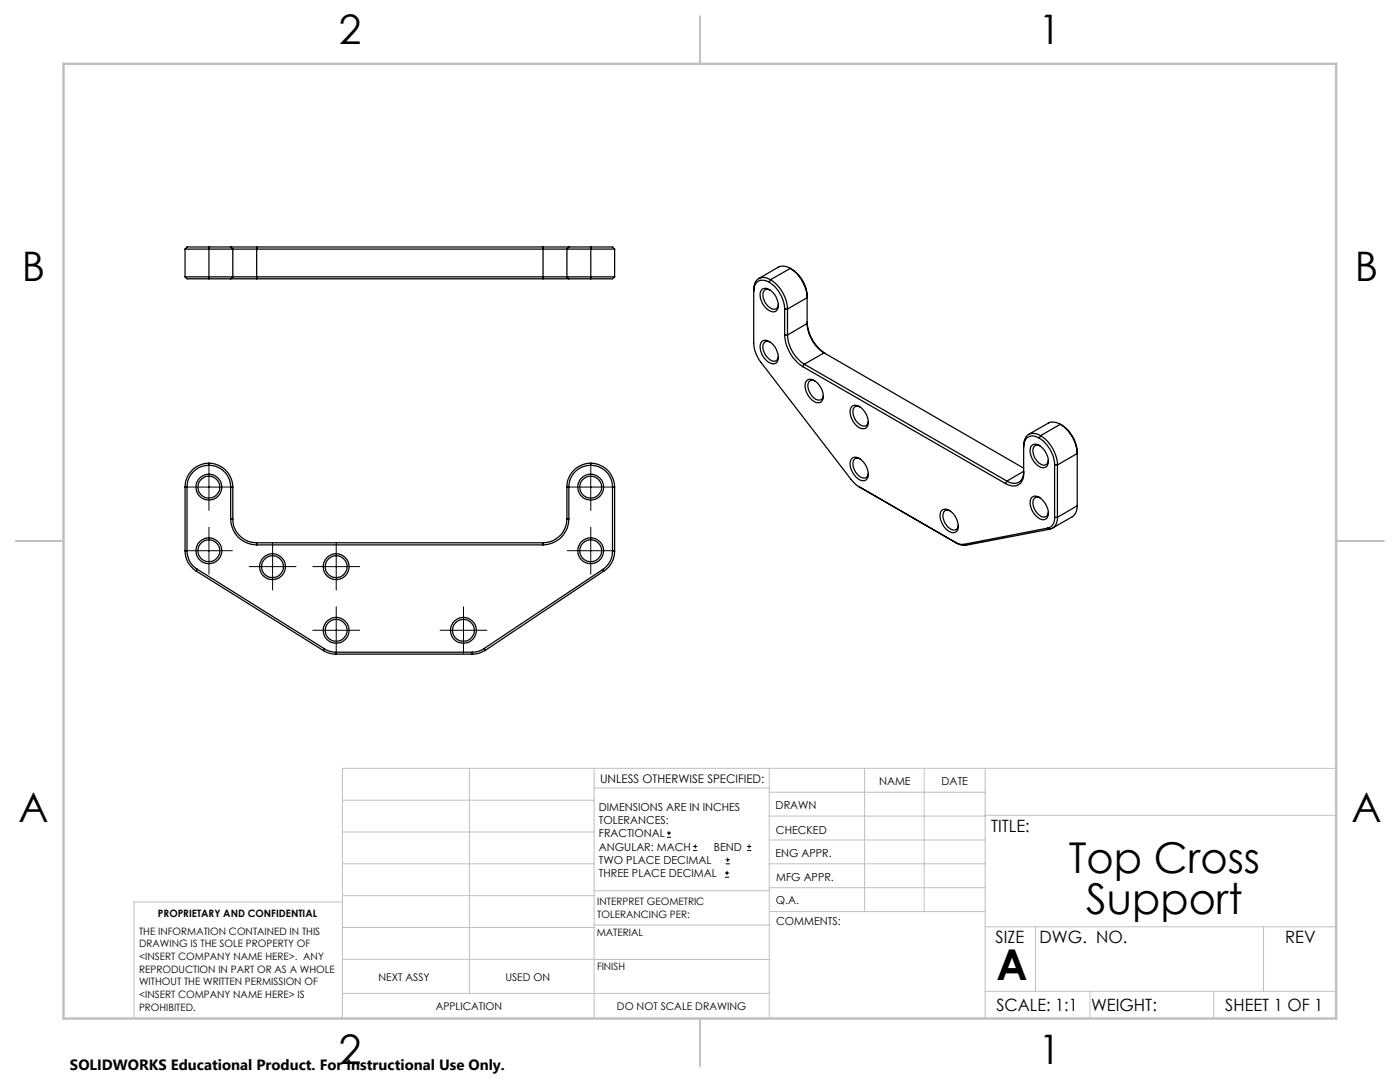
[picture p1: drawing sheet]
<svg xmlns="http://www.w3.org/2000/svg" width="279mm" height="216mm" viewBox="0 0 279 216" stroke-linecap="round" stroke-linejoin="round" font-family="sans-serif">
<g fill="none" stroke="#000" stroke-width=".2">
<path d="M39.2 97.2h5M41.7 94.7v5M115.4 97.2h5M117.9 94.7v5M39.2 109.9h5M41.7 107.4v5M51.9 113.1h5M54.4 110.6v5M64.6 113.1h5M67.1 110.6v5M115.4 109.9h5M117.9 107.4v5"/>
<path d="M64.6 125.8h5M67.1 123.3v5M90 125.8h5M92.5 123.3v5M133.1 167.1h.8M133.1 166.2h.8M133.5 165.8v.9M138.3 169.7h.8M138.3 168.9h.8M138.7 168.5v.8M144.7 175h.8M144.7 174.2h.8"/>
<path d="M144.8 172.4h.9M144.8 171.6h.9M145.1 173.8v.8M145.2 171.1v.9M149.1 169.7h.8M149.1 168.9h.8M149.5 168.5v.8"/>
</g>
<g fill="none" stroke="#000" stroke-width=".2" stroke-dasharray="15.2 1.3 1.3 1.3">
<path d="M39.2 97.2h-2.2M41.7 94.7v-2.2M41.7 99.7v2.2M44.2 97.2h2.2M115.4 97.2h-2.2M117.9 94.7v-2.2M117.9 99.7v2.2M120.4 97.2h2.2M39.2 109.9h-2.2M41.7 107.4v-2.2M41.7 112.4v2.2M44.2 109.9h2.2"/>
<path d="M51.9 113.1h-2.2M54.4 110.6v-2.2M54.4 115.6v2.1M56.9 113.1h2.2M64.6 113.1h-2.2M67.1 110.6v-2.2M67.1 115.6v2.1M69.6 113.1h2.2M115.4 109.9h-2.2M117.9 107.4v-2.2M117.9 112.4v2.2M120.4 109.9h2.2"/>
<path d="M64.6 125.8h-2.2M67.1 123.3v-2.2M67.1 128.3v2.1M69.6 125.8h2.2M90 125.8h-2.2M92.5 123.3v-2.2M92.5 128.3v2.1M95 125.8h2.2"/>
</g>
<g fill="none" stroke="#c0c0c0" stroke-width=".2">
<path d="M68.3 159.7h50.3M93.7 153.3v44.9M118.6 153.3v49.9M118.6 157.2h34.9M153.5 153.3v49.9M153.5 158.1h43.1M172.5 153.3v28.6M184.4 153.3v28.6M196.6 153.3v49.9M266.7 153.3h-198.4v49.9M68.3 178.7h50.3M68.3 172.4h50.3"/>
<path d="M68.3 166h50.3M68.3 180h-41.6v23.2M118.6 177.7h35M153.5 167.6h43.1M153.5 162.8h43.1M153.5 172.4h43.1M153.5 177.1h43.1M196.6 162.7h70.1M68.3 198.2h85.2M68.3 191.4l85.2 .1M68.3 185.1h50.3M118.6 184.6h35"/>
<path d="M153.6 181.9h43M196.6 197.8h70.1M196.6 184.9h70.1M206.7 184.9v12.9M217.5 197.8v5.4M242.2 197.8v5.4M252.2 184.9v12.9"/>
</g>
<path d="M139.7 3.2v9.5M3.1 107.9h9.6M266.7 107.9h9.5M139.7 203.2v9.6" fill="none" stroke="#c0c0c0" stroke-width=".25"/>
<path d="M12.7 12.7h254v190.5h-254z" fill="none" stroke="#c0c0c0" stroke-width=".5"/>
<g fill="none" stroke="#000" stroke-width=".25">
<path d="M36.9 55.2h9.6M36.9 49.7h9.6M36.9 55.2l.4 .4h4.4M36.9 49.7v5.5M41.7 49.3h4.3M41.7 49.3h-4.4l-.4 .4M41.7 55.6h4.3M41.7 49.3v6.3M46 49.3h5.2M46 55.6h5.2M46 49.3l.5 .4M46.5 55.2h66.6"/>
<path d="M46.5 49.7h66.6M46.5 49.7v5.5M46.5 55.2l-.5 .4M51.2 49.3v6.3M51.2 49.3h57.2M51.2 55.6h57.2M108.4 49.3h5.1M108.4 55.6h5.1M108.4 49.3v6.3M113.1 55.2h9.6M113.1 49.7h9.6M113.1 49.7v5.5"/>
<path d="M113.1 55.2l.4 .4M113.5 49.3h4.4M113.5 55.6h4.4M113.5 49.3l-.4 .4M117.9 49.3h4.3l.5 .4M117.9 49.3v6.3M122.7 55.2l-.5 .4h-4.3M122.7 49.7v5.5M152 57.8a1.45 1.45 0 0 1 2.1 .4 3.1 3.1 0 0 1 .8 3.8 1.82 1.82 0 0 1-2.4-.9 2.9 2.9 0 0 1-.5-3.3zM153.5 56.3a1.9 1.9 0 0 0-2.8 .6l-.3 1.2M153.5 56.3a7.1 7.1 0 0 1 3.1 5.4M153.7 57.9a1.01 1.01 0 0 0-1.2 .1 1.01 1.01 0 0 0-.2 1.2 3 3 0 0 0 2.3 2.5l.4-.1 .3-.4v-.5"/>
<path d="M153.8 55.8a2.06 2.06 0 0 0-2.4-.2 2.06 2.06 0 0 0-1 2.2v10.7a6.7 6.7 0 0 0 1.5 3.8l17.9 23.3 1 1.1 .7 .5M153.8 55.8a7.5 7.5 0 0 1 3.4 5.9M153.8 55.8l-.3 .5M157.7 53.6a7.4 7.4 0 0 1 3.4 5.8l-3.9 2.3M157.7 53.6l-.8-.4-1.1-.1-4.4 2.5M157.7 53.6a6.7 6.7 0 0 1 3.4 5.5v5.5M157.7 53.6l-3.9 2.2M152 68.2a1.45 1.45 0 0 1 2.1 .4 3.1 3.1 0 0 1 .8 3.8 1.82 1.82 0 0 1-2.4-.9 2.9 2.9 0 0 1-.5-3.3zM153.7 68.2a1.01 1.01 0 0 0-1.2 .2 1.01 1.01 0 0 0-.2 1.1 3 3 0 0 0 2.3 2.6l.5-.3 .2-.7M156.6 66.9a8 8 0 0 0 3.6 6.3M156.6 61.7v5.2M156.6 61.7h.6"/>
<path d="M156.6 66.9h.6M157.2 66.9a7.4 7.4 0 0 0 3.3 5.8M157.2 61.7v5.2M160.2 73.2l40.5 23.3M160.5 72.7l40.4 23.3M160.5 72.7l-.3 .5M161 76a1.49 1.49 0 0 1 2.1 .3 3.3 3.3 0 0 1 1 3.7 1.34 1.34 0 0 1-2-.2 3.5 3.5 0 0 1-1.3-3.6zM161.1 64.6a7.5 7.5 0 0 0 3.4 5.8M161.1 64.2a8.2 8.2 0 0 0 3.6 6.4M161.1 64.6l-3.9 2.3M162.6 76a.97 .97 0 0 0-1.1 .1 .97 .97 0 0 0-.2 1.2 2.62 2.62 0 0 0 2.5 2.5l.3-.3 .2-.6M164.5 70.4l-4 2.3"/>
<path d="M164.5 70.4l39.8 23M36.9 97.2h.4M36.9 97.2v12.7M37.3 97.2v12.7M41.7 92.9a4.3 4.3 0 0 0-4.4 4.3M41.7 92.9a4.3 4.3 0 0 1 4.3 4.3M41.7 92.4a4.8 4.8 0 0 1 4.8 4.8M41.7 92.4a4.7 4.7 0 0 0-4.8 4.8M41.7 92.4v.5M46 97.2v6.3M46 97.2h.5M46.5 97.2v6.3"/>
<path d="M113.1 97.2h.4M113.1 97.2v6.3M113.5 97.2v6.3M117.9 92.9a4.3 4.3 0 0 0-4.4 4.3M117.9 92.9a4.3 4.3 0 0 1 4.3 4.3M117.9 92.4a4.7 4.7 0 0 0-4.8 4.8M117.9 92.4a4.8 4.8 0 0 1 4.8 4.8M117.9 92.4v.5M122.2 97.2v12.8M122.2 97.2h.5M122.7 97.2v12.8M170 81.1a1.65 1.65 0 0 1 2.3 .7 3 3 0 0 1 .6 3.6 1.68 1.68 0 0 1-2.2-.7 3.1 3.1 0 0 1-.7-3.6z"/>
<path d="M170 91.5a1.45 1.45 0 0 1 2 .4 3.4 3.4 0 0 1 1 3.6 1.31 1.31 0 0 1-2-.1 3.2 3.2 0 0 1-1-3.9zM171.5 97.2l19.4 11.2M171.5 97.2l.3 .1M171.6 81.2a.9 .9 0 0 0-1 0 .9 .9 0 0 0-.4 1 2.95 2.95 0 0 0 2.3 2.8l.4-.1 .4-.8M171.6 91.5a.99 .99 0 0 0-1.2 .2 .99 .99 0 0 0-.1 1.2 2.62 2.62 0 0 0 2.5 2.5l.4-.5 .1-.4M200.9 96l3.4-1.9a2.03 2.03 0 0 1-1 2.1 2.03 2.03 0 0 1-2.4-.2zM200.9 96l-.2 .5M205.9 88.9a1.44 1.44 0 0 1 2.1 .4 3.3 3.3 0 0 1 1 3.7 1.31 1.31 0 0 1-2-.2 3.5 3.5 0 0 1-1.3-3.7zM205.9 99.3a1.5 1.5 0 0 1 2.1 .4 3.3 3.3 0 0 1 1 3.6 1.31 1.31 0 0 1-2-.1 3.3 3.3 0 0 1-1.1-3.9zM207.4 87.4a6.7 6.7 0 0 1 3.1 5.4M207.4 87.4a1.89 1.89 0 0 0-2.2-.2 1.89 1.89 0 0 0-.9 2M207.5 89a.98 .98 0 0 0-1.1 .1 .98 .98 0 0 0-.2 1.1 2.88 2.88 0 0 0 2.3 2.6l.5-.3 .2-.6"/>
<path d="M207.5 99.3a.98 .98 0 0 0-1.1 .2 .98 .98 0 0 0-.2 1.1 2.98 2.98 0 0 0 2.3 2.6l.5-.4 .2-.6M207.7 86.9a7.4 7.4 0 0 1 3.3 5.9M207.7 86.9a2.07 2.07 0 0 0-2.4-.2 2.07 2.07 0 0 0-1 2.2v5.5a2.22 2.22 0 0 1-1.1 2.3 2.22 2.22 0 0 1-2.5-.2M207.7 86.9l-.3 .5M210.5 92.8h.5M210.5 92.8v10.4M211 92.8v10.4M211.6 84.7a7.3 7.3 0 0 1 3.4 5.8l-4 2.3M211.6 84.7l-.8-.4-1.1-.1-4.4 2.5M211.6 84.7a6.8 6.8 0 0 1 3.4 5.5v10.7M211.6 84.7l-3.9 2.2M36.9 109.9a4.6 4.6 0 0 0 2.3 4"/>
<path d="M36.9 109.9h.4M37.3 109.9a4.3 4.3 0 0 0 2.1 3.7M39.2 113.9l25.4 15.9M39.4 113.6l25.4 15.9M39.4 113.6l-.2 .3M46 103.5a5.2 5.2 0 0 0 5.2 5.2M46 103.5h.5M46.5 103.5a4.7 4.7 0 0 0 4.7 4.8M51.2 108.7h57.2M51.2 108.3v.4M51.2 108.3h57.2M108.4 108.3v.4"/>
<path d="M113.1 103.5a4.7 4.7 0 0 1-4.7 4.8M113.1 103.5h.4M113.5 103.5a5.2 5.2 0 0 1-5.1 5.2M120.3 113.6l-23.7 15.8M120.3 113.6l.2 .3M120.5 113.9l-23.6 15.9M122.2 110a4.3 4.3 0 0 1-1.9 3.6M122.2 110h.5M122.7 110a4.6 4.6 0 0 1-2.2 3.9M187.9 101.9a1.45 1.45 0 0 1 2.1 .4 3.5 3.5 0 0 1 1 3.6 1.35 1.35 0 0 1-2-.2 3.2 3.2 0 0 1-1.1-3.8zM189.6 101.9a.99 .99 0 0 0-1.2 .2 .99 .99 0 0 0-.2 1.1 2.62 2.62 0 0 0 2.5 2.5l.4-.3 .1-.6M190.9 108.4l-.2-.2 .9 .4h.8"/>
<path d="M190.9 108.4a2.92 2.92 0 0 0 1.9 .4M192.4 108.6l.4 .2M209.1 105.4l-16.7 3.2M209.1 105.4l.4 .2M209.5 105.6l-16.7 3.2M210.5 103.2a1.92 1.92 0 0 1-1.4 2.2M210.5 103.2h.5M211 103.2a2.13 2.13 0 0 1-1.5 2.4M215 100.9l-.1 .9-.6 1-4.3 2.6M215 100.9l-4 2.3M64.6 129.8a4.7 4.7 0 0 0 2.5 .7M64.8 129.5a4.3 4.3 0 0 0 2.3 .6"/>
<path d="M64.8 129.5l-.2 .3M67.1 130.1h27.1M67.1 130.5h27.1M67.1 130.1v.4M94.2 130.1v.4M96.6 129.4a3.9 3.9 0 0 1-2.4 .7M96.6 129.4l.3 .4M96.9 129.8a4.5 4.5 0 0 1-2.7 .7"/>
<circle cx="41.7" cy="97.2" r="2.17"/>
<circle cx="41.7" cy="97.2" r="2.59"/>
<circle cx="117.9" cy="97.2" r="2.59"/>
<circle cx="117.9" cy="97.2" r="2.17"/>
<circle cx="41.7" cy="109.9" r="2.17"/>
<circle cx="41.7" cy="109.9" r="2.59"/>
<circle cx="54.4" cy="113.1" r="2.59"/>
<circle cx="54.4" cy="113.1" r="2.17"/>
<circle cx="67.1" cy="113.1" r="2.59"/>
<circle cx="67.1" cy="113.1" r="2.17"/>
<circle cx="117.9" cy="109.9" r="2.59"/>
<circle cx="117.9" cy="109.9" r="2.17"/>
<circle cx="67.1" cy="125.8" r="2.59"/>
<circle cx="67.1" cy="125.8" r="2.17"/>
<circle cx="92.5" cy="125.8" r="2.59"/>
<circle cx="92.5" cy="125.8" r="2.17"/>
</g>
<g font-size="8.5">
<text x="213.3" y="174.2">Top Cross</text>
<text x="216.8" y="182.3">Support</text>
<text x="198.9" y="195.5">A</text>
</g>
<g font-size="8.1">
<text x="67.6" y="8.9">2</text>
<text x="207.3" y="8.9">1</text>
<text x="4.4" y="56.2">B</text>
<text x="270.4" y="56.2">B</text>
<text x="3.7" y="164.1">A</text>
<text x="269.7" y="164.1">A</text>
<text x="67.6" y="212.4">2</text>
<text x="207.3" y="212.4">1</text>
</g>
<g font-size="3.4">
<text x="197.8" y="166">TITLE:</text>
<text x="198.7" y="188.1">SIZE</text>
<text x="207.5" y="188.1">DWG. NO.</text>
<text x="256.5" y="188.2">REV</text>
<text x="198.8" y="201.7">SCALE: 1:1</text>
<text x="217.7" y="201.8">WEIGHT:</text>
<text x="244.5" y="201.7">SHEET 1 OF 1</text>
</g>
<text font-size="3" x="14" y="213.5">SOLIDWORKS Educational Product. For Instructional Use Only.</text>
<text font-size="2.4" x="119.8" y="156.2">UNLESS OTHERWISE SPECIFIED:</text>
<g font-size="2.2">
<text x="119.5" y="161.8">DIMENSIONS ARE IN INCHES</text>
<text x="154.8" y="161.4">DRAWN</text>
<text x="175.4" y="156.6">NAME</text>
<text x="187.9" y="156.7">DATE</text>
<text x="119.5" y="164.4">TOLERANCES:</text>
<text x="119.5" y="167.1">FRACTIONAL</text>
<text x="154.9" y="166.3">CHECKED</text>
<text x="119.5" y="169.7">ANGULAR: MACH</text>
<text x="119.5" y="172.4">TWO PLACE DECIMAL</text>
<text x="142.5" y="169.7">BEND</text>
<text x="154.8" y="171">ENG APPR.</text>
<text x="119.5" y="175">THREE PLACE DECIMAL</text>
<text x="154.9" y="175.7">MFG APPR.</text>
<text x="154.9" y="180.4">Q.A.</text>
<text x="154.9" y="184.6">COMMENTS:</text>
</g>
<g font-size="2.1">
<text x="75.5" y="195.7">NEXT ASSY</text>
<text x="100.9" y="195.7">USED ON</text>
<text x="86.9" y="201.5">APPLICATION</text>
<text x="123.1" y="201.6">DO NOT SCALE DRAWING</text>
</g>
<g font-size="2">
<text x="31.5" y="182.9">PROPRIETARY AND CONFIDENTIAL</text>
<text x="119.2" y="180.6">INTERPRET GEOMETRIC</text>
<text x="119.2" y="183.1">TOLERANCING PER:</text>
<text x="27.8" y="186.5">THE INFORMATION CONTAINED IN THIS</text>
<text x="27.8" y="189">DRAWING IS THE SOLE PROPERTY OF</text>
<text x="27.8" y="191.6">&lt;INSERT COMPANY NAME HERE&gt;. ANY</text>
<text x="119.1" y="186.7">MATERIAL</text>
<text x="27.8" y="194.1">REPRODUCTION IN PART OR AS A WHOLE</text>
<text x="27.8" y="196.6">WITHOUT THE WRITTEN PERMISSION OF</text>
<text x="119.1" y="193.5">FINISH</text>
<text x="27.8" y="199.1">&lt;INSERT COMPANY NAME HERE&gt; IS</text>
<text x="27.8" y="201.7">PROHIBITED.</text>
</g>
</svg>
